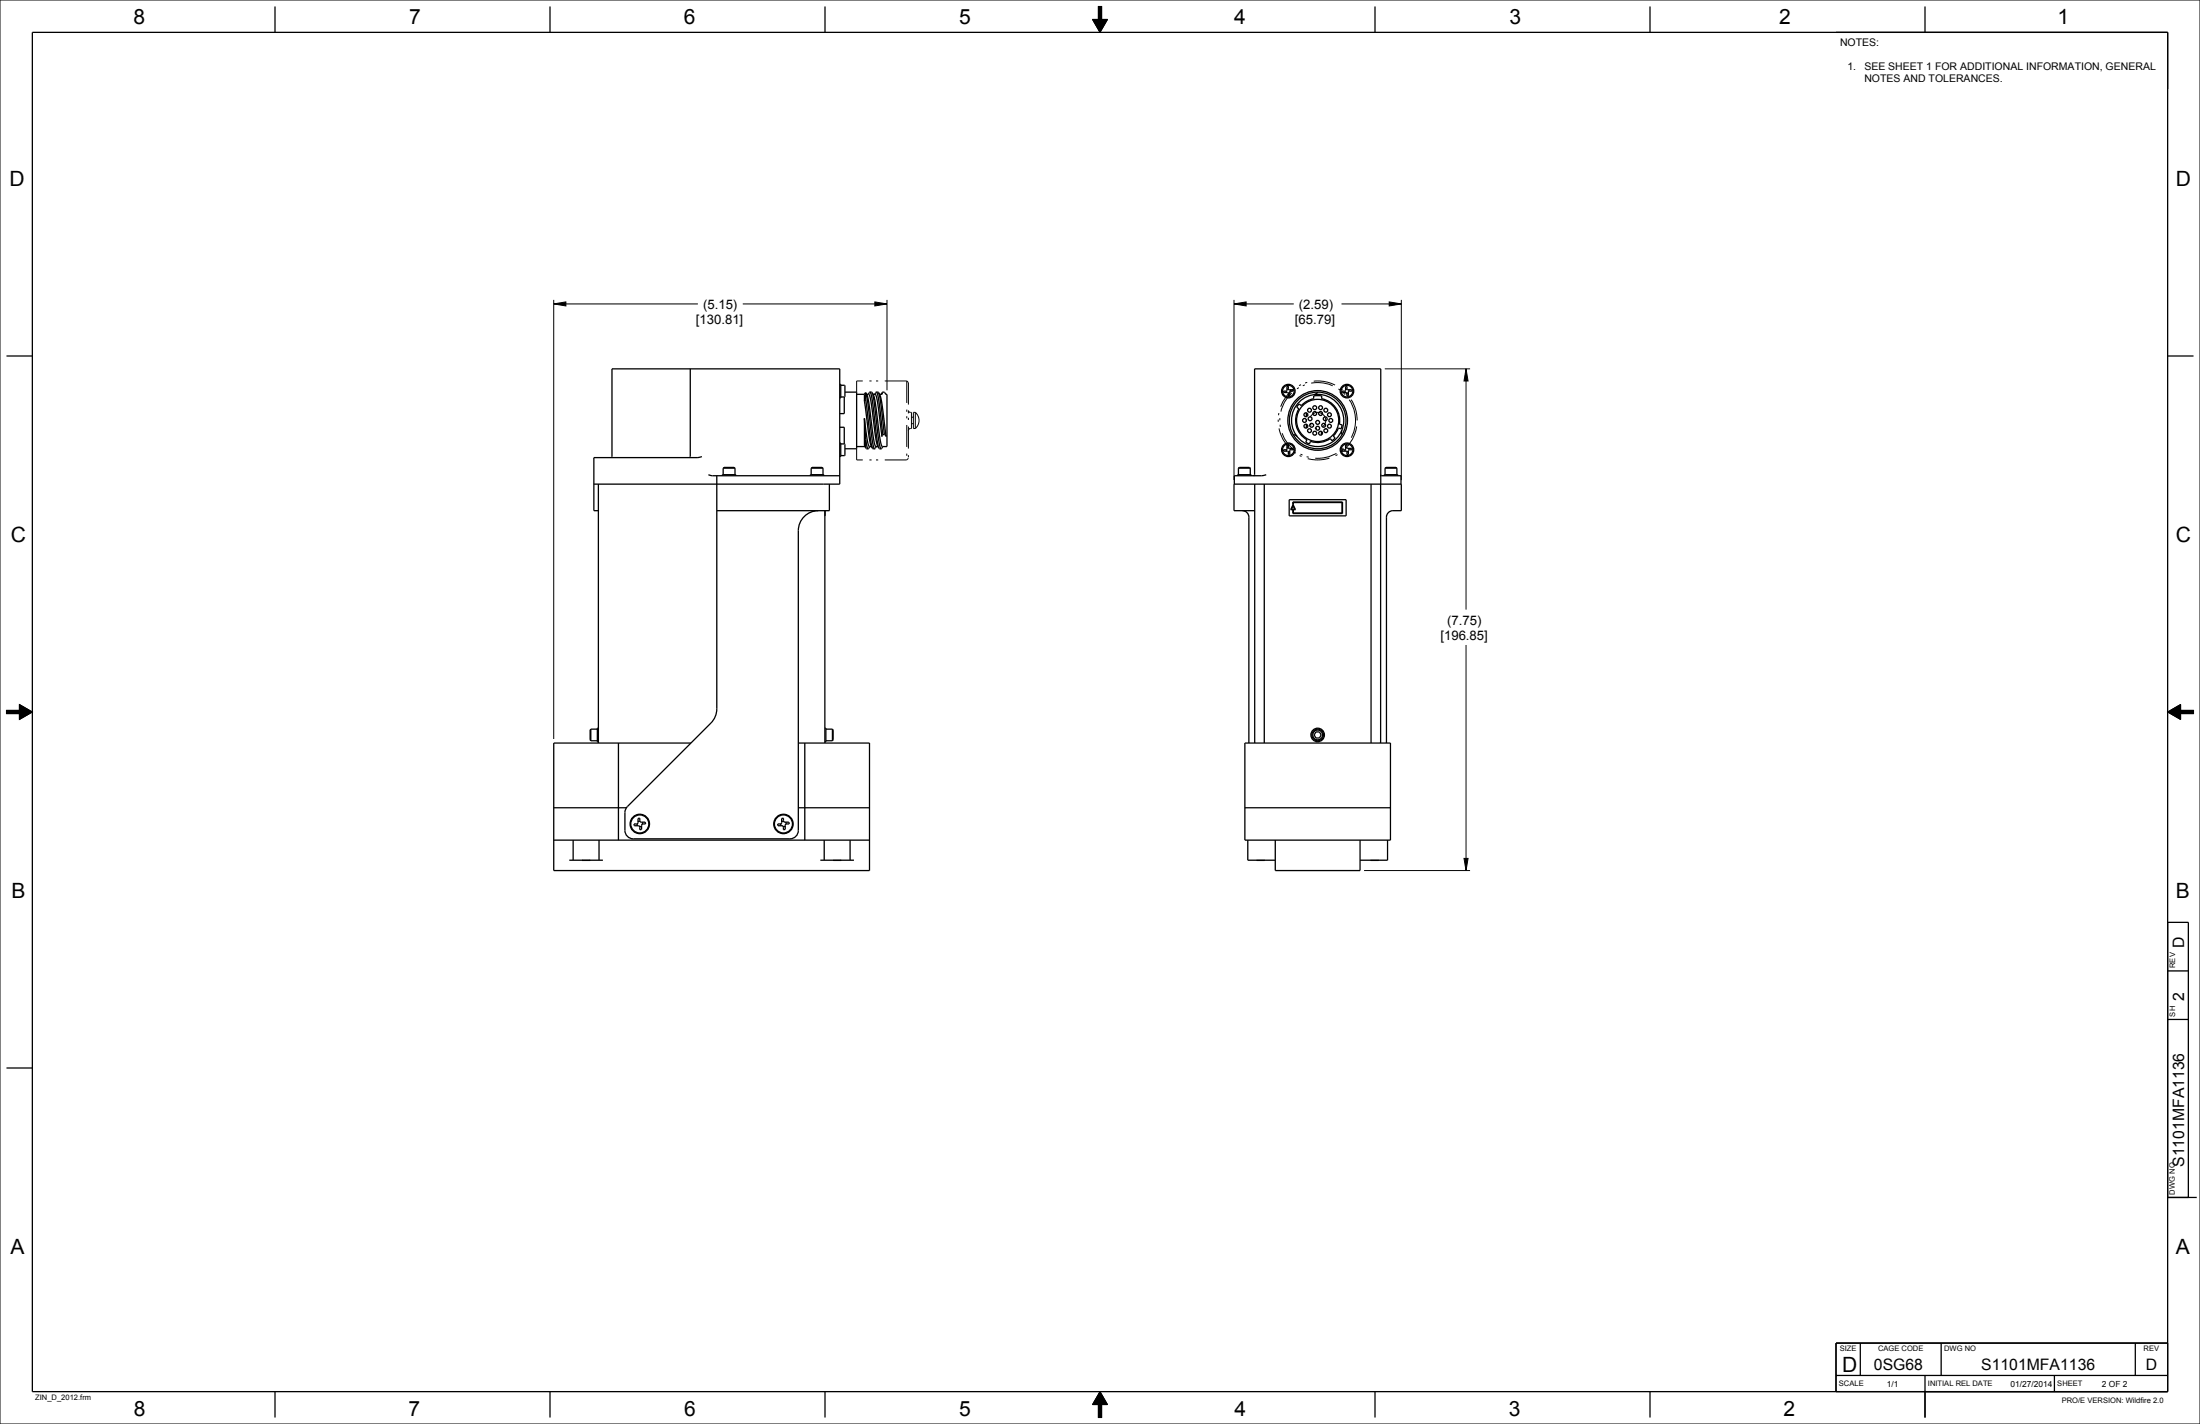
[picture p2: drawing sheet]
<svg xmlns="http://www.w3.org/2000/svg" width="864mm" height="559mm" viewBox="0 0 864 559" stroke-linecap="round" stroke-linejoin="round" font-family="sans-serif">
<g fill="none" stroke="#000" stroke-width=".39">
<path d="M0 0h863.6v558.8h-863.6zM431.2 2.5h1.2v5.1h2.3l-2.9 5.1-2.9-5.1h2.3zM217.4 119.3l4.7-.8v1.6zM217.4 117.7v172.3M217.4 119.3h56.6M291.6 119.3h56.6M343.4 118.5l4.8 .8-4.8 .8zM348.2 117.7v35.5M484.4 119.3l4.8-.8v1.6zM484.4 119.3h23.5M484.4 117.7v70.7M526.6 119.3h23.5"/>
<path d="M545.3 118.5l4.8 .8-4.8 .8zM550.1 117.7v70.7M543.6 144.7h33.5M575.5 144.7l.8 4.8h-1.6zM575.5 144.7v94.5M575.5 253.1v88.5M2.5 278.8h5.1v-2.3l5.1 2.9-5.1 2.9v-2.3h-5.1zM850.9 279.4l5.1-2.9v2.3h5.1v1.2h-5.1v2.3zM574.7 336.9h1.6l-.8 4.7zM535.5 341.6h41.6M431.8 546.1l2.9 5.1h-2.3v5.1h-1.2v-5.1h-2.3z"/>
</g>
<path d="M431.2 2.5h1.2v5.1h2.3l-2.9 5.1-2.9-5.1h2.3zM217.4 119.3l4.7-.8v1.6zM343.4 118.5l4.8 .8-4.8 .8zM484.4 119.3l4.8-.8v1.6zM545.3 118.5l4.8 .8-4.8 .8zM575.5 144.7l.8 4.8h-1.6zM850.9 279.4l5.1-2.9v2.3h5.1v1.2h-5.1v2.3zM2.5 278.8h5.1v-2.3l5.1 2.9-5.1 2.9v-2.3h-5.1zM574.7 336.9h1.6l-.8 4.7zM431.8 546.1l2.9 5.1h-2.3v5.1h-1.2v-5.1h-2.3z" fill="#000"/>
<g fill="none" stroke="#000" stroke-width=".51">
<path d="M12.7 12.7h838.2v533.4h-838.2zM107.9 2.5v10.2M215.9 2.5v10.2M323.8 2.5v10.2M539.8 2.5v10.2M647.7 2.5v10.2M755.6 2.5v10.2M2.5 139.7h10.2M850.9 139.7h10.2M271 144.7v34.5l-.3 .3M329.6 150.8h.4v5.3h-.4M330 151.2h1.4l.3 .2v4.1l-.3 .3"/>
<path d="M330 155.8h1.4M331.4 155.8v6.5h-1.8M331.7 153.9h4.6v22.2h-4.6M336.3 154.7h3M339.3 157.4l1.9 14a8.6 8.6 0 0 0 1.2 4.4M339.3 154.7v2.7M339.8 154.1v.1M339.8 154.1l-.5 .6M339.8 156.7l2.2 17.2 .5 2 .9 .2M339.8 156.7l-.5 .7M339.8 154.1v2.6M339.8 154.2l.9 4 1.7 14.8 .5 2.3 .5 .8"/>
<path d="M339.8 154.2a14.7 14.7 0 0 1 1.7 7.2l1.7 12.3 .5 1.5h1M340.2 154.7l.9 .1 .5 1.5 1.8 13.2a13.3 13.3 0 0 0 1.6 6.3M341.5 153.9l.8 .2M341.5 153.9l-.6 .8M341.5 153.9l.4 .8 .5 2.3 1.8 14.8 .8 4M342.3 154.1l.1 .1M342.4 154.2l.8 3.9 1.8 14.8 .4 2.4 .5 .8M342.4 154.2a14.8 14.8 0 0 1 1.7 7.2l1.8 13 .4 .8h1.9v-20.5h-.4M342.7 154.7l.9 .1 .5 1.1 2.1 15.4 .3-.7M344 153.9l-.6 .8M344 153.9l.9 .2M344 153.9l.5 .8 .5 2.4 1.5 13.4"/>
<path d="M344.9 154.1v.1M344.9 154.2h.1M344.9 154.2l.8 4.1 1.5 12.2M344.9 154.2l.7 1.2 .5 2.3 1.7 13.6-.6-.7M346.4 153.9l-.5 .8M346.4 153.9h.1M346.5 153.9l-.3 .9-.9-.1M346.5 153.9h-.1M346.5 153.9h.7l.6 .8M347.8 154.7v.1M347.8 154.8h.1M504.9 153.5l.2 .5"/>
<path d="M505.2 151.6h.5l.2 1.3h1.7l.1 .6-1.4 .1v1.7l-.6 .1-.1-1.3-1.7-.1-.1-.5 1.3-.2zM505.7 152.7l-.5 .2M506.3 154.1l-.6 .2M506.4 152.9l.2 .6M510 158.5l.8 .7a8.7 8.7 0 0 1 4.9-2.7v-1.1l1.5-.2 1.6 .2v1.1a8.7 8.7 0 0 1 7 10l1 .2-.2 1.2-.2 .4-1-.3-.9 1.6-1.1 1.5 .7 .8-1.2 1-.7-.8a8.7 8.7 0 0 1-7.7 1.1l-.5 1-.7-.3-.7-.3 .4-1.1a8.7 8.7 0 0 1-3.1-12.1l-.9-.6zM517.2 153.9l-1.4 .9M527.9 153.5l.2 .5M528.2 151.6h.6l.1 1.3h1.7l.1 .6-1.4 .1v1.7l-.5 .1-.2-1.3-1.7-.1-.1-.5 1.4-.2zM528.8 152.7l-.6 .2M529.3 154.1l-.6 .2M529.4 152.9l.2 .6M240 179.5l.2-.3v-34.5h89.4v45.3h-96.5"/>
<path d="M275.5 179.2l-1.9 .4h-40.5v20.8h1.8M329.6 173.8h.4v5.4h-.4M329.6 167.7h1.8v6.5M330 174.2h1.4M331.4 174.2l.3 .3v4l-.3 .3h-1.4M336.3 175.2h3.3M339.3 164.2l.5 8.3M339.3 164.2l1.5 10 .4 1h.9M339.3 164.2v10.5M339.3 174.7l.5 .9M339.3 174.7l.6 1.1M339.8 175.6l.1 .2"/>
<path d="M339.8 172.5l.5 2.8 .5 .8M339.8 172.5v3.1M339.9 175.8l.3 .3h.6M341.4 175.2l-.6 .9M342.4 175.8h.1M343.6 175.9l-.2 .2M344 175.2l-.3 .6M345 175.8l.2 .3h.7M346.5 170.5h.1M346.5 175.2l-.6 .9M346.5 170.5h.7M347.2 170.6h.1"/>
<path d="M504.9 176.5l.2 .5M505.7 175.6v-1h-.5l-.1 1.7-1.3 .2 .1 .5h1.5l.3 .4M505.7 175.6l.4 .3h1.5l.1 .6-1.4 .2v1.6l-.6 .1v-1M505.7 175.7l-.5 .2M506.3 177.1l-.6 .2M506.4 175.9l.2 .6M507.6 170.5l1.6 .8M512.8 162v1.5M512.8 164.7v.5M512.8 166.5v1.5M518.7 169.3v1.4M520.2 168.3h.5"/>
<path d="M526.8 168.8l.1 1.7M527.9 176.5l.2 .5M528.8 175.6v-1h-.6v1.7l-1.4 .2 .1 .5h1.5l.4 .4M528.8 175.6l.3 .3h1.5l.1 .6-1.4 .2v1.6l-.5 .1v-1M528.8 175.7l-.6 .2M529.3 177.1l-.6 .2M529.4 175.9l.2 .6M234.9 190v101.6M278.1 186.3l1.5 .4h50M281.4 186.7v91.5a7.9 7.9 0 0 1-2.3 5.5l-33.2 33.2-.6 2v7a3.3 3.3 0 0 0 3.3 3.3h61.5a3.3 3.3 0 0 0 3.3-3.3v-117.6a7.9 7.9 0 0 1 7.9-7.9M283.5 186.7v-.4h5.4v.4M283.9 183.7l.3-.3h4l.3 .3"/>
<path d="M283.9 183.7v2.6M283.9 183.7h4.6M288.5 183.7v2.6M318.1 186.7v-.4h5.3v.4M318.4 183.7l.4-.3h3.9l.4 .3M318.4 183.7v2.6M318.4 183.7h4.7M323.1 183.7v2.6M325.6 190v10.4h-44.2M485.8 186.7v-.4h5.3v.4M486.1 183.7h4.7M486.1 183.7l.4-.3h4l.3 .3"/>
<path d="M486.1 183.7v2.6M490.8 183.7v2.6M492.1 186.7l.4-.4v-41.6h49.5v146.9M492.5 190v101.6M496.3 190v101.6M497.1 186.3l-1.9 .4h-10.7v3.3M506.1 196.1h22.3v6.3h-22.3zM507.5 197h19.5v4.5h-19.5v-1.5h-.9l1-2 .9 2h-.8v1.3h19.1v-4.1h-19.1v.8h-.2zM507.6 198.5l.6 1.3h-1.2zM538.2 190v101.6M542 186.3l.4 .4h7.6v3.3M543.4 186.7v-.4h5.3v.4"/>
<path d="M543.7 183.7h4.6M543.7 183.7l.3-.3h4l.3 .3M543.7 183.7v2.6M548.3 183.7v2.6M323.8 200.4v91.2M323.9 200.4l-.1 2M487.7 200.4l1.1 .3 .9 .6 .5 1.6v88.7M492.5 200.4h-8.1v-10.4h65.7v10.4l-4.4 .3-1.2 1.1-.3 1.1v88.7M231.9 286.1l-.3 .4v3.8l.3 .4M231.9 286.1v4.6M231.9 290.7h2.6M231.9 286.1h2.6"/>
<path d="M234.9 285.8h-.4v5.3h.4M242.8 291.6v38.1M271.2 291.6h-53.8v50h123.9v-50h-27.9M315.9 291.6v38.1M323.8 285.8h.4v5.3h-.4M324.2 290.7h2.6M324.2 286.1h2.6M326.8 286.1l.2 .4v3.8l-.2 .4M326.8 286.1v4.6M488.7 291.6h57.1v38.1h-57.1zM516.6 287.2h1.3l.7 1.2-.7 1.2h-1.3l-.7-1.2zM217.4 317h28.5"/>
<path d="M313.4 317h27.9M488.7 317h57.1M217.4 329.7h123.9M223.5 337.6h13.2M225 329.7v7.9M228.4 337.6h.1M231.7 337.6h.1M235.1 329.7v7.9M250.1 323.3l.2 .7M250.5 321.2l.6-.1 .1 1.2 .3 .3h1.8l.1 .7-1.2 .1-.3 .3-.1 1.8-.7 .1v-1.2l-.3-.3-1.8-.1-.1-.7h1.2l.3-.3zM251.2 322.2l-.7 .3M251.8 324.2l-.7 .2"/>
<path d="M252 322.6l.2 .8M306.5 323.3l.2 .7M306.8 321.2l.7-.1 .1 1.2 .3 .3h1.8l.1 .7-1.2 .1-.3 .3-.1 1.8-.7 .1v-1.2l-.3-.3-1.8-.1-.1-.7h1.2l.3-.3zM307.6 322.2l-.8 .3M308.2 324.2l-.7 .2M308.4 322.6l.2 .8M322 337.6h13.2M323.5 329.7v7.9M327 337.6h.1M330.3 337.6h-.1M333.7 329.7v7.9M489.8 329.7v7.9h10.8"/>
<path d="M493.2 337.6h.1M496.6 337.6h-.1M500.6 329.7v11.9h33.3v-11.9M537.9 337.6h.1M541.3 337.6h-.1M544.7 329.7v7.9h-10.8M850.9 361.9h8.1v108M850.9 381h8.1M2.5 419.1h10.2M850.9 400h8.1M850.9 469.9h11.4M720.7 539.8h130.2"/>
<path d="M730.2 527v12.8M755.6 539.8v16.5M762 527v12.8M806.4 539.8v6.3M838.2 527v12.8M850.9 527h-130.2v19.1M107.9 546.1v10.2M215.9 546.1v10.2M323.8 546.1v10.2M539.8 546.1v10.2M647.7 546.1v10.2"/>
<circle cx="505.7" cy="153.5" r="2.29"/>
<circle cx="505.7" cy="153.5" r="2.65"/>
<circle cx="516.1" cy="160" r=".76"/>
<circle cx="518.4" cy="160" r=".76"/>
<circle cx="528.8" cy="153.5" r="2.29"/>
<circle cx="528.8" cy="153.5" r="2.65"/>
<circle cx="505.7" cy="176.5" r="2.29"/>
<circle cx="505.7" cy="176.5" r="2.65"/>
<circle cx="512.1" cy="165" r=".76"/>
<circle cx="512.6" cy="167.2" r=".76"/>
<circle cx="512.6" cy="162.8" r=".76"/>
<circle cx="514" cy="169" r=".76"/>
<circle cx="514" cy="161" r=".76"/>
<circle cx="514.3" cy="164.3" r=".76"/>
<circle cx="514.9" cy="166.9" r=".76"/>
<circle cx="516.1" cy="170" r=".76"/>
<circle cx="516.1" cy="162.3" r=".76"/>
<circle cx="517.2" cy="165" r="11.7"/>
<circle cx="517.2" cy="165" r="10.3"/>
<circle cx="517.2" cy="165" r="8.3"/>
<circle cx="517.2" cy="165.8" r=".76"/>
<circle cx="517.2" cy="168" r=".76"/>
<circle cx="517.2" cy="165" r="11.1"/>
<circle cx="518.4" cy="170" r=".76"/>
<circle cx="518.4" cy="162.3" r=".76"/>
<circle cx="519.6" cy="166.9" r=".76"/>
<circle cx="520.2" cy="164.3" r=".76"/>
<circle cx="520.4" cy="169" r=".76"/>
<circle cx="520.4" cy="161" r=".76"/>
<circle cx="521.9" cy="162.8" r=".76"/>
<circle cx="521.9" cy="167.2" r=".76"/>
<circle cx="522.4" cy="165" r=".76"/>
<circle cx="528.8" cy="176.5" r="2.29"/>
<circle cx="528.8" cy="176.5" r="2.65"/>
<circle cx="517.2" cy="288.4" r="2.28"/>
<circle cx="517.2" cy="288.4" r="2.65"/>
<circle cx="517.2" cy="288.4" r="1.92"/>
<circle cx="251.1" cy="323.3" r="3.8"/>
<circle cx="251.1" cy="323.3" r="3.5"/>
<circle cx="307.5" cy="323.3" r="3.8"/>
<circle cx="307.5" cy="323.3" r="3.5"/>
</g>
<g fill="none" stroke="#000" stroke-width=".39" stroke-dasharray="8.6 2.6 .9 1.7 .9 2.6" stroke-linecap="butt">
<path d="M336.3 153.9v-4.4M356 149.5v31M356 149.5h-19.7M356.6 150.1v29.7M356.6 150.1l-.6-.6M336.3 176.1v4.4M356.6 179.8l-.6 .7M356.6 161.1l.2 .5 .6 .2M357.4 168.2l-.6 .2-.2 .5M357.8 168.2v-6.4M357.8 168.2h-.4M357.8 161.8h-.4"/>
<path d="M358.5 168.2v-6.4M358.5 166.3h-.7M358.5 163.7h-.7M359.3 168.2v-6.4M359.3 168.2h-.8M359.3 161.8h-.8M359.3 161.8l1.1 1.4 .4 1.8M360.8 165l-.4 1.7-1.1 1.5M520.4 165a3.2 3.2 0 0 0-4.6-2.9 3.2 3.2 0 0 0-.5 5.4 3.2 3.2 0 0 0 5.1-1.9v-.6M532.1 165a14.9 14.9 0 0 0-21.9-13.1 14.9 14.9 0 0 0-1.2 25.4 14.9 14.9 0 0 0 23-10.8l.1-1.5M532.7 165a15.5 15.5 0 0 0-22.8-13.7 15.5 15.5 0 0 0-1.3 26.6 15.5 15.5 0 0 0 24.1-11.3v-1.6M356 180.5h-19.7"/>
</g>
<g font-size="8.3">
<text x="52.4" y="9.5">8</text>
<text x="160.6" y="9.5">7</text>
<text x="268.5" y="9.5">6</text>
<text x="376.5" y="9.5">5</text>
<text x="484.4" y="9.5">4</text>
<text x="592.5" y="9.5">3</text>
<text x="698.4" y="9.5">2</text>
<text x="807.6" y="9.5">1</text>
<text x="3.8" y="73">D</text>
<text x="854.1" y="73">D</text>
<text x="4.2" y="212.8">C</text>
<text x="854.1" y="212.7">C</text>
<text x="4.6" y="352.4">B</text>
<text x="854.1" y="352.4">B</text>
<text x="4.1" y="492.1">A</text>
<text x="854.1" y="492.1">A</text>
<text x="723.1" y="538.2">D</text>
<text x="52.5" y="555.6">8</text>
<text x="160.3" y="555.6">7</text>
<text x="268.5" y="555.6">6</text>
<text x="376.5" y="555.6">5</text>
<text x="484.7" y="555.6">4</text>
<text x="592.2" y="555.6">3</text>
<text x="700.1" y="555.6">2</text>
</g>
<g font-size="6.2">
<text x="857.4" y="371.9" transform="rotate(-90 857.4 371.9)">D</text>
<text x="857.4" y="392.6" transform="rotate(-90 857.4 392.6)">2</text>
<text x="857.4" y="457.9" transform="rotate(-90 857.4 457.9)">S1101MFA1136</text>
<text x="735.6" y="537.7">0SG68</text>
<text x="777.7" y="537.7">S1101MFA1136</text>
<text x="842.3" y="537.7">D</text>
</g>
<g font-size="5.2">
<text x="276" y="121.3">(5.15)</text>
<text x="509.9" y="121.3">(2.59)</text>
<text x="273.1" y="127.2">[130.81]</text>
<text x="508.3" y="127.2">[65.79]</text>
<text x="568.1" y="245.2">(7.75)</text>
<text x="565.4" y="251.1">[196.85]</text>
</g>
<g font-size="4.1">
<text x="722.3" y="17.9">NOTES:</text>
<text x="725.2" y="27.4">1.</text>
<text x="731.8" y="27.4">SEE SHEET 1 FOR ADDITIONAL INFORMATION, GENERAL</text>
<text x="731.8" y="32.1">NOTES AND TOLERANCES.</text>
</g>
<g font-size="3.3">
<text x="740.7" y="544.2">1/1</text>
<text x="789.2" y="544.2">01/27/2014</text>
<text x="825.1" y="544.2">2 OF 2</text>
</g>
<g font-size="3">
<text x="853.8" y="379.9" transform="rotate(-90 853.8 379.9)">REV</text>
<text x="853.9" y="398.9" transform="rotate(-90 853.9 398.9)">SH</text>
<text x="853.8" y="468.8" transform="rotate(-90 853.8 468.8)">DWG NO</text>
<text x="722.2" y="530.2">SIZE</text>
<text x="737.2" y="530.2">CAGE CODE</text>
<text x="763.1" y="530.2">DWG NO</text>
<text x="841.5" y="530.2">REV</text>
<text x="721.9" y="544">SCALE</text>
<text x="756.8" y="544">INITIAL REL DATE</text>
<text x="807.6" y="544">SHEET</text>
<text x="13.8" y="549.5">ZIN_D_2012.frm</text>
<text x="809.3" y="550.4">PRO/E VERSION: Wildfire 2.0</text>
</g>
</svg>
